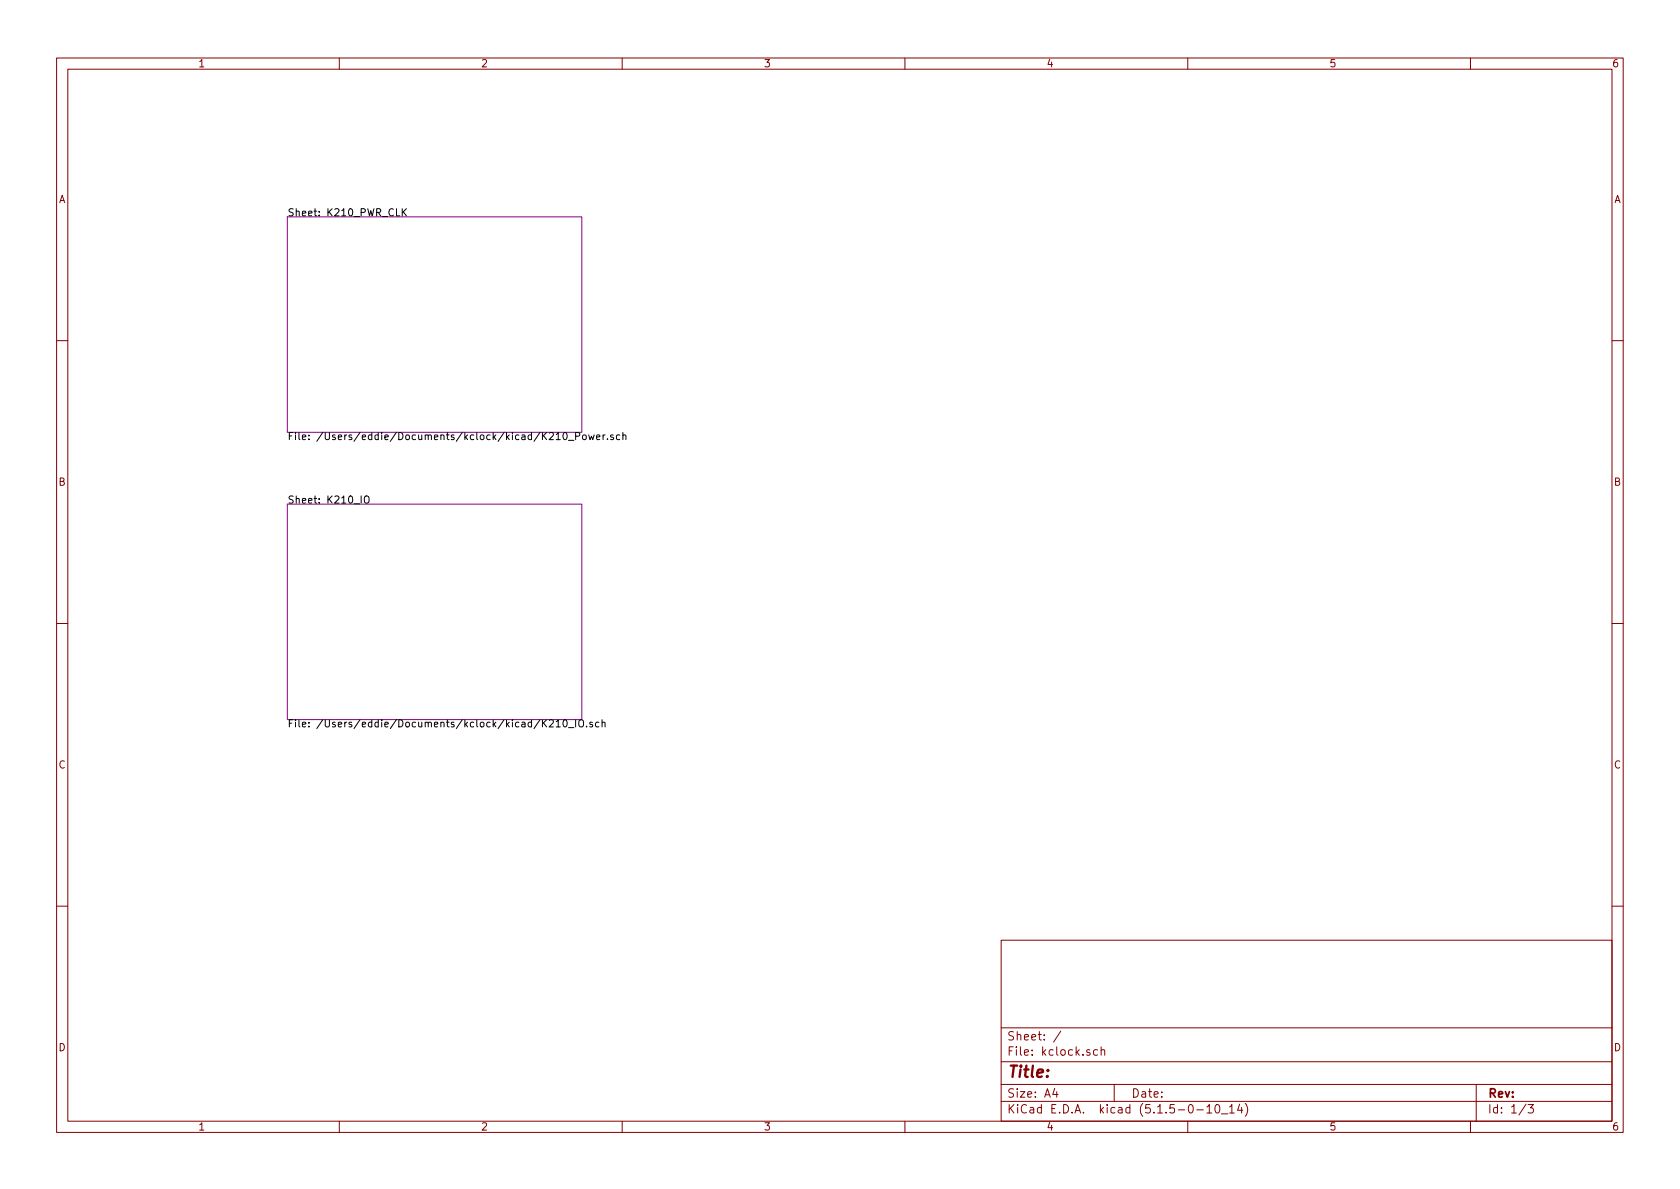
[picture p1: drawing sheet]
<svg xmlns="http://www.w3.org/2000/svg" width="297mm" height="210mm" viewBox="0 0 297 210" stroke-linecap="round" stroke-linejoin="round" font-family="sans-serif">
<g fill="none" stroke="#840000" stroke-width=".18">
<path d="M10 10.3h277v189.9h-277zM12 12.2h273v186.1h-273zM60 10.3v1.9M110 10.3v1.9M160 10.3v1.9M210 10.3v1.9M260 10.3v1.9M10 60.2h2M285 60.2h2M10 110.3h2M285 110.3h2M10 160.2h2"/>
<path d="M177 166.3h108v32h-108zM285 160.2h2M60 198.3v1.9M110 198.3v1.9M160 198.3v1.9M177 194.8h108M177 191.8h108M177 187.8h108M177 181.8h108M186.5 192.5l-.4 1h1M186.8 193v1M187.6 182.3l-1.3 2"/>
<path d="M192.7 185.7l-.4-.1-.2 .2 .1 .2 .5 .2v.3h-.6M194.1 185.7l-.5-.1-.3 .3 .2 .6h.6M194.7 185.7l.2-.1 .4 .1v.9M194.7 185.1v1.5M197 191.8v3M210 198.3v1.9M211.6 196.3h1.2M213.4 195.8l.4-.5v1.5M213.4 196.8h.8M215 195.4l.3-.1a.94 .94 0 0 1 0 1.5 .8 .8 0 0 1-.6-.6 .8 .8 0 0 1 .3-.8zM216 197h1.1M217.4 195.8l.4-.5v1.5"/>
<path d="M217.4 196.8h.8M219.2 195.2l-.4 1.1h.9M219.5 195.8v1M220.2 195.1a1.71 1.71 0 0 1 0 2.3M260 198.3v1.9M261 191.8v6.5M269.8 195.2l-1.2 2M270.2 195.3h.9l-.5 .6 .4 .1v.7l-.2 .1-.6-.1"/>
</g>
<path d="M50.8 38.3h52.1v38.1h-52.1zM50.8 89.1h52.1v38.1h-52.1z" fill="none" stroke="#840084" stroke-width=".18"/>
<g fill="none" stroke="#000" stroke-width=".18">
<path d="M70.1 36.9v1.3h.6M71.1 36.9v1.3M71.3 37.5l.6 .7M71.9 36.9l-.8 .7M98.3 76.8l.4-.3v1.2M98.3 77.7h.8M99.7 76.6l.1-.1a.67 .67 0 0 1 .5 .6 .67 .67 0 0 1-.5 .6l-.3-.4zM100.5 77.9h1M101.8 77.1h.6l.1-.2-.1-.3-.1-.1h-.5v1.2M103 77l.2-.1 .4 .1 .1 .5-.2 .2h-.3l-.2-.1zM104.1 76.9l.2 .8 .3-.6 .2 .6 .3-.8M105.5 77.3l.6-.1-.1-.2-.3-.1-.2 .2v.6h.5"/>
<path d="M106.6 76.9v.8M107 76.9l-.3 .1-.1 .1M107.4 77.6v.1M108.4 77l-.3-.1-.2 .2 .1 .2 .4 .1v.3h-.5M109.6 77l-.4-.1-.2 .2 .1 .6h.5M110.1 77l.2-.1 .3 .1 .1 .7M110.1 76.5v1.2M64.5 87.9a.45 .45 0 0 1 .7 0 .88 .88 0 0 1-.3 1.1l-.3-.1a1.07 1.07 0 0 1-.1-1zM95.5 127.2l-1.1 1.6M95.9 127.3v1.2M96.1 127.8l.5 .7M96.6 127.3l-.7 .7"/>
<path d="M97.1 127.4l.5-.1 .2 .3v.2l-.7 .7h.7M98.3 127.6l.4-.3v1.2M98.3 128.5h.8M99.7 127.4l.1-.1a.67 .67 0 0 1 .5 .6 .67 .67 0 0 1-.5 .6l-.3-.4zM100.5 128.7h1M101.8 127.3v1.2M102.4 127.5a.45 .45 0 0 1 .7 0 .88 .88 0 0 1-.2 1h-.4a1.07 1.07 0 0 1-.1-1zM103.7 128.4v.1M104.7 127.8l-.3-.1-.1 .2v.2l.4 .1v.3h-.4M105.9 127.8l-.4-.1-.2 .2 .1 .6h.5M106.5 127.8l.1-.1 .3 .1 .1 .7M106.5 127.3v1.2"/>
</g>
<text font-size="2.8" fill="#840000" x="178" y="190.5">Title:</text>
<g font-size="2.1" fill="#840000">
<text x="178" y="184">Sheet: /</text>
<text x="178" y="186.7">File: kclock.sch</text>
<text x="178" y="196.9">KiCad E.D.A. kicad (5.1.5-0-10_14)</text>
<text x="178" y="194.1">Size: A4</text>
<text x="200" y="194.1">Date:</text>
<text x="263" y="194.1">Rev:</text>
<text x="263" y="196.9">Id: 1/3</text>
</g>
<g font-size="1.8" fill="#840000">
<text x="35" y="11.9">1</text>
<text x="85" y="11.9">2</text>
<text x="135" y="11.9">3</text>
<text x="185" y="11.9">4</text>
<text x="235" y="11.9">5</text>
<text x="285" y="11.9">6</text>
<text x="10.4" y="35.9">A</text>
<text x="285.4" y="35.9">A</text>
<text x="10.4" y="85.9">B</text>
<text x="285.4" y="85.9">B</text>
<text x="10.4" y="135.9">C</text>
<text x="285.4" y="135.9">C</text>
<text x="10.4" y="185.9">D</text>
<text x="285.4" y="185.9">D</text>
<text x="35" y="199.9">1</text>
<text x="85" y="199.9">2</text>
<text x="135" y="199.9">3</text>
<text x="185" y="199.9">4</text>
<text x="235" y="199.9">5</text>
<text x="285" y="199.9">6</text>
</g>
<g font-size="1.8">
<text x="50.8" y="38.2">Sheet: K210_PWR_CLK</text>
<text x="50.8" y="77.8">File: /Users/eddie/Documents/kclock/kicad/K210_Power.sch</text>
<text x="50.8" y="89">Sheet: K210_IO</text>
<text x="50.8" y="128.6">File: /Users/eddie/Documents/kclock/kicad/K210_IO.sch</text>
</g>
</svg>
